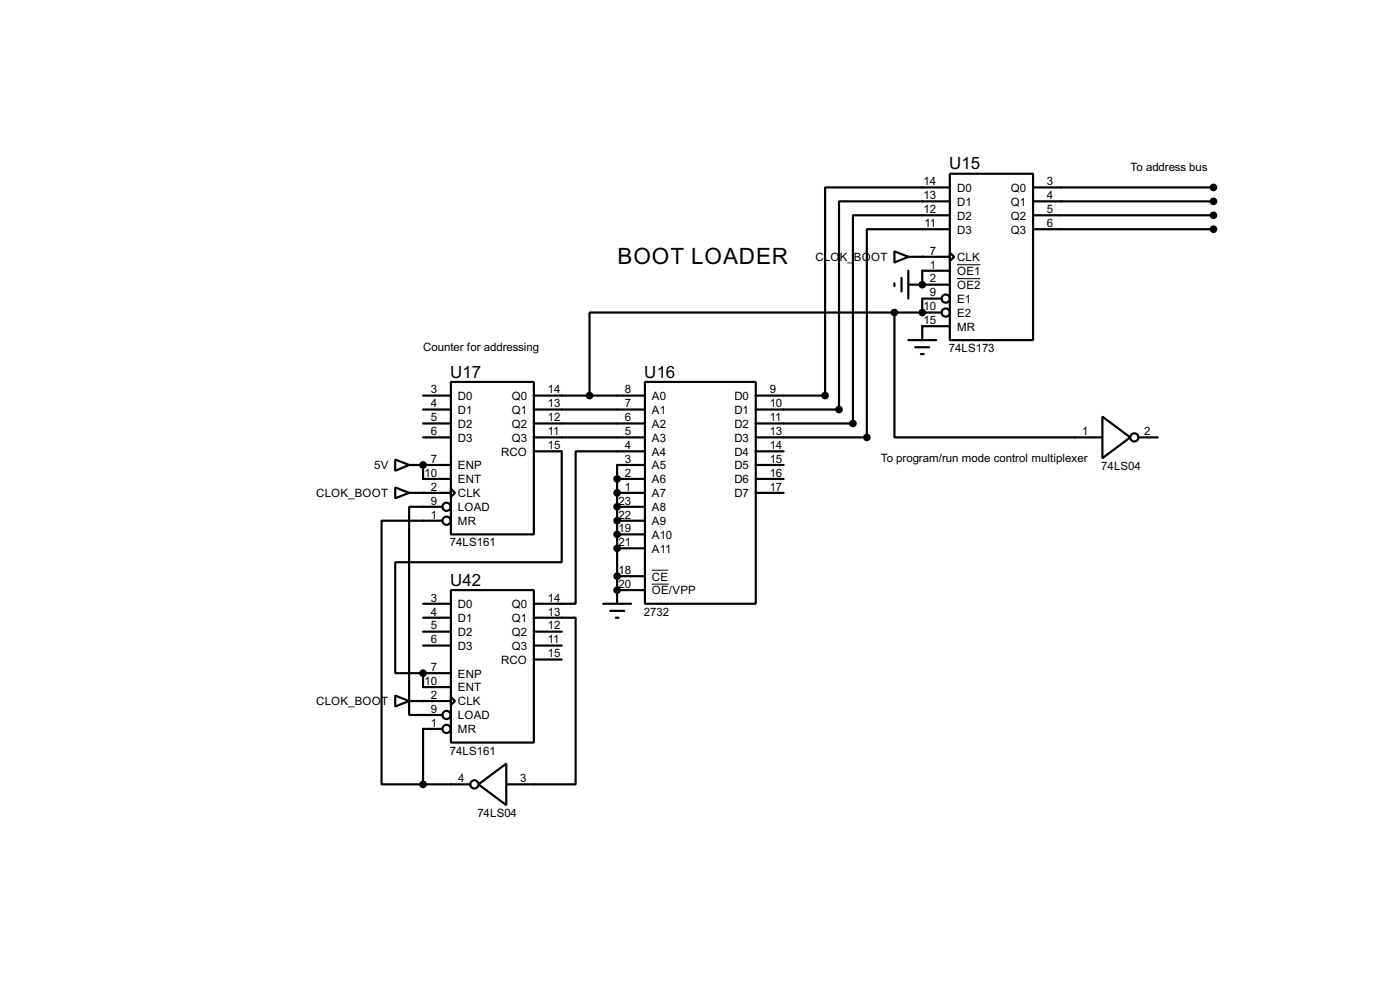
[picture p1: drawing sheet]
<svg xmlns="http://www.w3.org/2000/svg" width="256mm" height="180mm" viewBox="0 0 256 180" stroke-linecap="round" stroke-linejoin="round" font-family="sans-serif">
<g fill="none" stroke="#000" stroke-width=".4">
<path d="M174 31.8h15.3v30.5h-15.3zM174 34.3h-22.8v38.1h-12.7M174 36.9h-20.3v38.1h-15.2M174 39.4h-17.7v38.1h-17.8M189.3 34.3h33M189.3 36.9h33M189.3 39.4h33M163.9 46l2.5 1-2.5 1.1zM163.9 57.2h-55.9v15.2M163.9 57.2v22.9h38.1M163.9 57.2h8.6M163.9 51.9v.5"/>
<path d="M165.2 50.9v2.5M166.4 47h7.6M166.4 52.1h7.6M166.4 49.6v5.1M172.5 54.7h-3.5v2.5M174 46.3l.8 .7-.8 .8zM174 42h-15.2v38.1h-20.3M174 49.6h-5v2.5M174 59.7h-5v2.6M189.3 42h33M77.5 72.4h5.1M77.5 75h5.1"/>
<path d="M77.5 77.5h5.1M82.6 69.9h15.2v27.9h-15.2zM97.8 72.4h20.4M97.8 75h20.4M97.8 77.5h20.4M118.2 69.9h20.3v40.6h-20.3zM166.4 62.3h5.1M167.7 63.6h2.5M168.7 64.8h.5M202 76.3l5.1 3.8-5.1 3.8zM72.4 84.1l2.6 1-2.6 1.1zM72.4 89.2l2.6 1-2.6 1z"/>
<path d="M75 85.1h7.6M75 90.2h7.6M77.5 80.1h5.1M77.5 85.1v2.6h5.1M81.1 92.8h-6.1v38.1h6.1M81.1 95.3h-11.2v48.3h7.6M82.6 89.5l.8 .7-.8 .8zM97.8 82.6h5.1v20.3h-30.5v20.3h5.1M97.8 80.1h20.4M113.1 87.7h5.1M113.1 90.2h5.1M113.1 92.8h5.1"/>
<path d="M113.1 95.3h5.1M113.1 97.8h5.1M118.2 82.6h-12.7v27.9h-7.7M118.2 85.1h-5.1v25.4M138.5 85.1h5.1M138.5 82.6h5.1M138.5 87.7h5.1M138.5 90.2h5.1M208.6 80.1h3.5M77.5 110.5h5.1M77.5 113.1h5.1M77.5 115.6h5.1"/>
<path d="M77.5 118.2h5.1M82.6 108h15.2v27.9h-15.2zM97.8 113.1h7.7v30.5h-12.7M97.8 115.6h5.1M97.8 118.2h5.1M110.5 110.5h5.1M111.8 111.8h2.6M112.8 113.1h.5M113.1 100.4h5.1M113.1 105.5h5.1M113.1 108h5.1M72.4 127.3l2.6 1-2.6 1z"/>
<path d="M75 128.3h7.6M77.5 123.2v2.6h5.1M77.5 123.2h5.1M81.1 133.4h-3.6v10.2M82.6 127.6l.8 .7-.8 .8zM97.8 120.7h5.1M77.5 143.6h8.7M87.7 143.6l5.1-3.8v7.6z"/>
<circle cx="173.2" cy="54.7" r=".75"/>
<circle cx="173.2" cy="57.2" r=".75"/>
<circle cx="81.8" cy="95.3" r=".75"/>
<circle cx="81.8" cy="92.8" r=".75"/>
<circle cx="207.8" cy="80.1" r=".75"/>
<circle cx="81.8" cy="133.4" r=".75"/>
<circle cx="81.8" cy="130.9" r=".75"/>
<circle cx="86.9" cy="143.6" r=".75"/>
</g>
<g fill="#000">
<circle cx="169" cy="57.2" r=".2"/>
<circle cx="169" cy="52.1" r=".2"/>
<circle cx="169" cy="47" r=".2"/>
<circle cx="169" cy="59.7" r=".2"/>
<circle cx="77.5" cy="85.1" r=".2"/>
<circle cx="77.5" cy="90.2" r=".2"/>
<circle cx="113.1" cy="92.8" r=".2"/>
<circle cx="113.1" cy="95.3" r=".2"/>
<circle cx="113.1" cy="87.7" r=".2"/>
<circle cx="113.1" cy="90.2" r=".2"/>
<circle cx="113.1" cy="97.8" r=".2"/>
<circle cx="113.1" cy="105.5" r=".2"/>
<circle cx="113.1" cy="100.4" r=".2"/>
<circle cx="113.1" cy="108" r=".2"/>
<circle cx="77.5" cy="123.2" r=".2"/>
<circle cx="77.5" cy="128.3" r=".2"/>
</g>
<path d="M175.3 48.5h4.3M175.3 51h4.3M119.4 104.4h3M119.4 106.9h3.2" fill="none" stroke="#000" stroke-width=".18"/>
<g fill="#000" stroke="#000" stroke-width=".4">
<circle cx="222.3" cy="36.9" r=".5"/>
<circle cx="222.3" cy="39.4" r=".5"/>
<circle cx="222.3" cy="34.3" r=".5"/>
<circle cx="163.8" cy="57.2" r=".5"/>
<circle cx="168.9" cy="57.2" r=".5"/>
<circle cx="168.9" cy="52.1" r=".5"/>
<circle cx="222.3" cy="42" r=".5"/>
<circle cx="108" cy="72.4" r=".5"/>
<circle cx="151.1" cy="72.4" r=".5"/>
<circle cx="153.7" cy="75" r=".5"/>
<circle cx="156.2" cy="77.5" r=".5"/>
<circle cx="77.5" cy="85.1" r=".5"/>
<circle cx="113" cy="87.7" r=".5"/>
<circle cx="113" cy="92.8" r=".5"/>
<circle cx="113" cy="95.3" r=".5"/>
<circle cx="113" cy="90.2" r=".5"/>
<circle cx="113" cy="97.8" r=".5"/>
<circle cx="158.8" cy="80.1" r=".5"/>
<circle cx="113" cy="108" r=".5"/>
<circle cx="113" cy="105.5" r=".5"/>
<circle cx="113" cy="100.4" r=".5"/>
<circle cx="77.5" cy="123.2" r=".5"/>
<circle cx="77.5" cy="143.6" r=".5"/>
</g>
<text font-size="4.6" x="113.1" y="48.3">BOOT LOADER</text>
<g font-size="3.5">
<text x="173.9" y="31">U15</text>
<text x="82.5" y="69.1">U17</text>
<text x="118" y="69.1">U16</text>
<text x="82.5" y="107.2">U42</text>
</g>
<g font-size="2.4">
<text x="169.2" y="33.9">14</text>
<text x="175.3" y="35.1">D0</text>
<text x="185.2" y="35.1">Q0</text>
<text x="191.8" y="33.9">3</text>
<text x="207.1" y="31.2">To address bus</text>
<text x="169.2" y="36.5">13</text>
<text x="169.2" y="39">12</text>
<text x="169.4" y="41.6">11</text>
<text x="175.3" y="37.7">D1</text>
<text x="175.3" y="40.2">D2</text>
<text x="185.2" y="37.7">Q1</text>
<text x="185.2" y="40.2">Q2</text>
<text x="191.8" y="36.5">4</text>
<text x="191.8" y="39">5</text>
<text x="191.8" y="41.6">6</text>
<text x="149.4" y="47.8">CLO</text>
<text x="153.8" y="47.8">K_</text>
<text x="156.4" y="47.8">BOOT</text>
<text x="170.4" y="46.6">7</text>
<text x="175.3" y="42.7">D3</text>
<text x="175.3" y="47.8">CLK</text>
<text x="185.2" y="42.7">Q3</text>
<text x="170.4" y="49.2">1</text>
<text x="170.4" y="51.7">2</text>
<text x="175.3" y="50.4">OE1</text>
<text x="175.3" y="52.9">OE2</text>
<text x="169.2" y="56.8">10</text>
<text x="169.2" y="59.3">15</text>
<text x="170.4" y="54.3">9</text>
<text x="175.3" y="55.4">E1</text>
<text x="175.3" y="58">E2</text>
<text x="77.5" y="64.2">Counter for addressing</text>
<text x="173.8" y="64.5">74LS173</text>
<text x="175.3" y="60.5">MR</text>
<text x="78.9" y="72">3</text>
<text x="100.4" y="72">14</text>
<text x="114.5" y="72">8</text>
<text x="141" y="72">9</text>
<text x="78.9" y="74.6">4</text>
<text x="78.9" y="77.1">5</text>
<text x="83.9" y="73.2">D0</text>
<text x="83.9" y="75.8">D1</text>
<text x="93.7" y="73.2">Q0</text>
<text x="93.7" y="75.8">Q1</text>
<text x="100.4" y="74.6">13</text>
<text x="100.4" y="77.1">12</text>
<text x="114.5" y="74.6">7</text>
<text x="114.5" y="77.1">6</text>
<text x="119.4" y="73.2">A0</text>
<text x="119.4" y="75.8">A1</text>
<text x="134.5" y="73.2">D0</text>
<text x="134.5" y="75.8">D1</text>
<text x="141" y="74.6">10</text>
<text x="141" y="77.1">11</text>
<text x="78.9" y="79.7">6</text>
<text x="83.9" y="78.3">D2</text>
<text x="83.9" y="80.8">D3</text>
<text x="91.8" y="83.4">RCO</text>
<text x="93.7" y="78.3">Q2</text>
<text x="93.7" y="80.8">Q3</text>
<text x="100.4" y="79.7">11</text>
<text x="100.4" y="82.2">15</text>
<text x="114.5" y="79.7">5</text>
<text x="114.5" y="82.2">4</text>
<text x="119.4" y="78.3">A2</text>
<text x="119.4" y="80.8">A3</text>
<text x="119.4" y="83.4">A4</text>
<text x="134.5" y="78.3">D2</text>
<text x="134.5" y="80.8">D3</text>
<text x="134.5" y="83.4">D4</text>
<text x="141" y="79.7">13</text>
<text x="141" y="82.2">14</text>
<text x="198.3" y="79.7">1</text>
<text x="209.6" y="79.7">2</text>
<text x="68.6" y="85.9">5V</text>
<text x="77.8" y="87.3">10</text>
<text x="78.9" y="84.7">7</text>
<text x="78.9" y="89.8">2</text>
<text x="83.9" y="85.9">ENP</text>
<text x="83.9" y="88.5">ENT</text>
<text x="114.5" y="84.7">3</text>
<text x="114.5" y="87.3">2</text>
<text x="114.5" y="89.8">1</text>
<text x="119.4" y="85.9">A5</text>
<text x="119.4" y="88.5">A6</text>
<text x="134.5" y="85.9">D5</text>
<text x="134.5" y="88.5">D6</text>
<text x="141" y="84.7">15</text>
<text x="141" y="87.3">16</text>
<text x="141" y="89.8">17</text>
<text x="161.3" y="84.6">To program/run mode control multiplexer</text>
<text x="201.8" y="86.1">74LS04</text>
<text x="57.9" y="91">CLOK_BOOT</text>
<text x="78.9" y="92.4">9</text>
<text x="78.9" y="94.9">1</text>
<text x="83.9" y="91">CLK</text>
<text x="83.9" y="93.6">LOAD</text>
<text x="113.3" y="92.4">23</text>
<text x="113.3" y="94.9">22</text>
<text x="119.4" y="91">A7</text>
<text x="119.4" y="93.6">A8</text>
<text x="134.5" y="91">D7</text>
<text x="82.4" y="100">74LS161</text>
<text x="83.9" y="96.1">MR</text>
<text x="113.3" y="97.4">19</text>
<text x="113.3" y="100">21</text>
<text x="119.4" y="96.1">A9</text>
<text x="119.4" y="98.6">A10</text>
<text x="119.4" y="101.2">A11</text>
<text x="113.3" y="105.1">18</text>
<text x="113.3" y="107.6">20</text>
<text x="119.4" y="106.3">CE</text>
<text x="78.9" y="110.1">3</text>
<text x="78.9" y="112.7">4</text>
<text x="83.9" y="111.3">D0</text>
<text x="83.9" y="113.9">D1</text>
<text x="93.7" y="111.3">Q0</text>
<text x="93.7" y="113.9">Q1</text>
<text x="100.4" y="110.1">14</text>
<text x="100.4" y="112.7">13</text>
<text x="118" y="112.7">2732</text>
<text x="119.4" y="108.8">OE/VPP</text>
<text x="78.9" y="115.2">5</text>
<text x="78.9" y="117.8">6</text>
<text x="83.9" y="116.4">D2</text>
<text x="83.9" y="119">D3</text>
<text x="93.7" y="116.4">Q2</text>
<text x="93.7" y="119">Q3</text>
<text x="100.4" y="115.2">12</text>
<text x="100.4" y="117.8">11</text>
<text x="77.8" y="125.4">10</text>
<text x="78.9" y="122.8">7</text>
<text x="83.9" y="124">ENP</text>
<text x="91.8" y="121.5">RCO</text>
<text x="100.4" y="120.3">15</text>
<text x="57.9" y="129.1">CLOK_BOOT</text>
<text x="78.9" y="127.9">2</text>
<text x="78.9" y="130.5">9</text>
<text x="83.9" y="126.6">ENT</text>
<text x="83.9" y="129.1">CLK</text>
<text x="83.9" y="131.7">LOAD</text>
<text x="78.9" y="133">1</text>
<text x="83.9" y="134.2">MR</text>
<text x="82.4" y="138.1">74LS161</text>
<text x="84" y="143.2">4</text>
<text x="95.3" y="143.2">3</text>
<text x="87.5" y="149.6">74LS04</text>
</g>
</svg>
